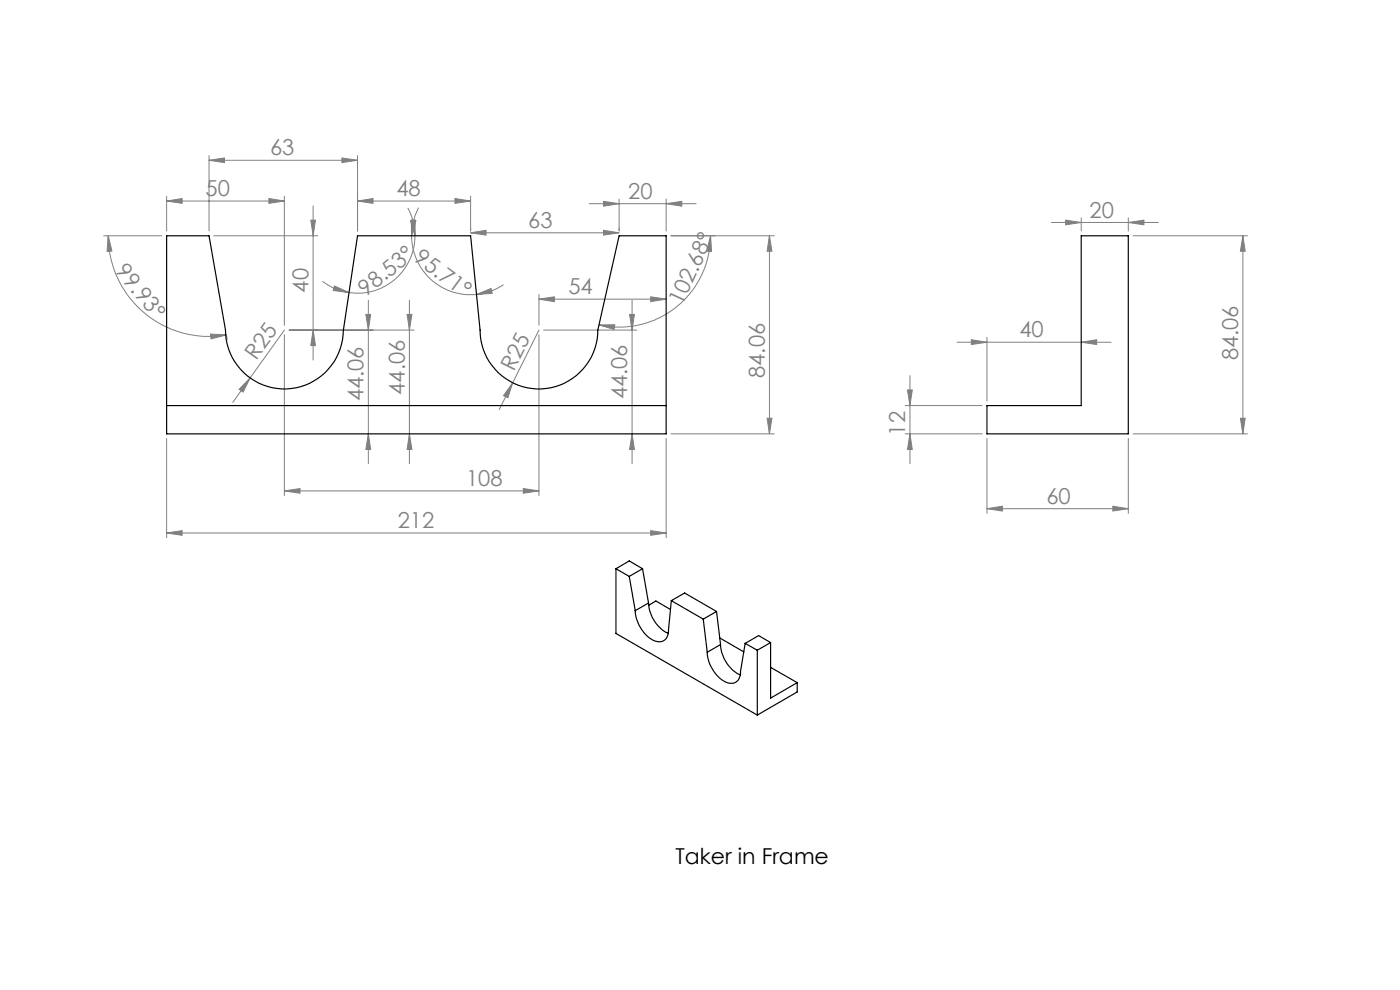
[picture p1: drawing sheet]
<svg xmlns="http://www.w3.org/2000/svg" width="297mm" height="210mm" viewBox="0 0 297 210" stroke-linecap="round" stroke-linejoin="round" font-family="sans-serif">
<g fill="none" stroke="#808080" stroke-width=".21">
<path d="M44.3 34l3.3-.5v1zM44.3 33v16M44.3 34h31.5M72.5 33.5l3.3 .5-3.3 .5zM75.8 33v16M22 50h12.3M23 50l.7 3.3h-1zM23 50a21.4 21.4 0 0 0 25 21M35.3 42.6l3.3-.5v1zM35.3 41.6v7.4M35.3 42.6h25M45.3 50h22.1"/>
<path d="M57 42.1l3.3 .5-3.3 .5zM60.3 41.6v27.4M65.9 46.7h1l-.5 3.3zM66.4 43.7v32.7M68.4 59.7a11.7 11.7 0 0 0 5.6 2.3M75.8 42.6l3.3-.5v1zM75.8 42.6h24M86.5 44.1a12.3 12.3 0 0 1 1.5 5.9M87.1 46.8l1-.1-.1 3.3zM87.2 46.7l1 .1-.9 3.2zM87.3 50a12.5 12.5 0 0 0 13.8 12.5M88 50a12.1 12.1 0 0 1-14 12"/>
<path d="M88.8 44.1a13.2 13.2 0 0 0-1.5 5.9M96.5 42.1l3.3 .5-3.3 .5zM99.8 41.6v7.4M99.8 49.4l3.3-.5v1zM99.8 49.4h31.5M125 43.2h22.7M128 48.9l3.3 .5-3.3 .5zM128 42.7l3.3 .5-3.3 .5zM131.3 42.2v6.8M141.3 43.2l3.3-.5v1zM141.3 42.2v6.8M142.3 50h22"/>
<path d="M150.7 50l.3 3.3h-1.1zM150.7 50a19.4 19.4 0 0 1-23.6 18.9M163.2 50v42M163.2 50l.6 3.3h-1.1zM223 47.2h22.7M226.1 46.7l3.3 .5-3.3 .5zM229.4 46.2v2.8M239.4 47.2l3.3-.5v1zM239.4 46.2v2.8M240.4 50h24.3M263.7 50v42M263.7 50l.5 3.3h-1.1z"/>
<path d="M44.7 70.9l3.3 .1-3.2 .9zM48 71l.2 1M60.3 70l-7.2 10.2M60.3 71v34.1M66.4 70l.5 3.3h-1zM71 60.7l3 1.3-3.3-.4zM77.6 66.7h1l-.5 3.3zM78.1 63.7v34.7M86.4 66.7h1l-.5 3.3zM86.9 63.7v34.7M87.9 70h-26.6M101.1 62.5l3.1-1.3 .2 1z"/>
<path d="M106.8 60.4l-1.3 .8a12.8 12.8 0 0 1-4.4 1.3M114.3 70l-5.5 11.2M114.3 63.5l3.3-.5v1zM114.3 62.5v6.5M114.3 63.5h27M114.3 71v34.1M115.3 70h19.8M127.1 68.9h3.3l-.1 1zM133.6 66.7h1l-.5 3.3zM134.1 63.7v34.7M138 63l3.3 .5-3.3 .5zM193 79.7v18.7"/>
<path d="M203 72.6h32.7M206.1 72.1l3.3 .5-3.3 .5zM209.4 71.6v13.4M229.4 72.6l3.3-.5v1zM35.3 93v21M53.1 80.2l-1.5 3-.9-.6zM53.1 80.2l-3.7 5.2M78.1 92l.5 3.3h-1zM86.9 92l.5 3.3h-1zM108.8 81.2l-1.1 3.2-.9-.5zM108.8 81.2l-2.9 5.7M134.1 92l.5 3.3h-1z"/>
<path d="M141.3 93v21M142.3 92h22M162.7 88.7h1.1l-.6 3.3zM192 92h16.4M192 86h16.4M192.5 82.7h1l-.5 3.3zM193 92l.5 3.3h-1zM209.4 93v15.9M239.4 93v15.9M240.4 92h24.3M263.1 88.7h1.1l-.5 3.3zM35.3 113.1l3.3-.5v1z"/>
<path d="M35.3 113.1h106M60.3 104.1l3.3-.5v1zM60.3 104.1h54M111 103.6l3.3 .5-3.3 .5zM138 112.6l3.3 .5-3.3 .5zM209.4 107.9l3.3-.5v1zM209.4 107.9h30M236.1 107.4l3.3 .5-3.3 .5z"/>
</g>
<g fill="#808080">
<path d="M53.1 80.2l-1.5 3-.9-.6z"/>
<path d="M108.8 81.2l-1.1 3.2-.9-.5z"/>
<path d="M35.3 113.1l3.3-.5v1zM138 112.6l3.3 .5-3.3 .5zM128 42.7l3.3 .5-3.3 .5zM141.3 43.2l3.3-.5v1zM75.8 42.6l3.3-.5v1zM96.5 42.1l3.3 .5-3.3 .5zM35.3 42.6l3.3-.5v1zM57 42.1l3.3 .5-3.3 .5zM44.3 34l3.3-.5v1zM72.5 33.5l3.3 .5-3.3 .5zM206.1 72.1l3.3 .5-3.3 .5zM229.4 72.6l3.3-.5v1zM226.1 46.7l3.3 .5-3.3 .5zM239.4 47.2l3.3-.5v1z"/>
<path d="M209.4 107.9l3.3-.5v1zM236.1 107.4l3.3 .5-3.3 .5z"/>
<path d="M138 63l3.3 .5-3.3 .5zM114.3 63.5l3.3-.5v1z"/>
<path d="M71 60.7l3 1.3-3.3-.4zM87.1 46.8l1-.1-.1 3.3z"/>
<path d="M127.1 68.9h3.3l-.1 1zM150.7 50l.3 3.3h-1.1z"/>
<path d="M66.4 70l.5 3.3h-1zM65.9 46.7h1l-.5 3.3zM193 92l.5 3.3h-1zM192.5 82.7h1l-.5 3.3z"/>
<path d="M163.2 50l.6 3.3h-1.1zM162.7 88.7h1.1l-.6 3.3zM133.6 66.7h1l-.5 3.3zM134.1 92l.5 3.3h-1zM86.4 66.7h1l-.5 3.3zM86.9 92l.5 3.3h-1zM77.6 66.7h1l-.5 3.3zM78.1 92l.5 3.3h-1zM263.7 50l.5 3.3h-1.1zM263.1 88.7h1.1l-.5 3.3z"/>
<path d="M23 50l.7 3.3h-1zM44.7 70.9l3.3 .1-3.2 .9z"/>
<path d="M87.2 46.7l1 .1-.9 3.2zM101.1 62.5l3.1-1.3 .2 1z"/>
<path d="M60.3 104.1l3.3-.5v1zM111 103.6l3.3 .5-3.3 .5zM99.8 49.4l3.3-.5v1zM128 48.9l3.3 .5-3.3 .5z"/>
</g>
<g fill="none" stroke="#000" stroke-width=".25">
<path d="M35.3 50h9l3.5 20a12.5 12.5 0 0 0 12.5 12.5 12.5 12.5 0 0 0 12.5-12.5l3-20h24l2 20a12.5 12.5 0 0 0 12.5 12.5 12.5 12.5 0 0 0 12.5-12.5l4.5-20h10v42h-106zM229.4 50h10v42h-30v-6h20zM35.3 86h106M130.7 120.6l2.8 1.7M130.7 120.6v13.8l30 17.3M130.7 120.6l2.8-1.6 2.8 1.6M133.5 122.3l1.3 7.2M136.3 120.6l-2.8 1.7M136.3 120.6l1.3 7.3M137.6 127.9a7.5 7.5 0 0 0 4.2 6.4M137.6 127.9l-2.8 1.6M137.6 128.4l1.5-.9 3.1 1.8"/>
<path d="M142.4 127.4l-.6 6.2a2.17 2.17 0 0 1-1.1 2.3 2.17 2.17 0 0 1-2.6-.3 7.9 7.9 0 0 1-3.3-6.1M142.4 127.4l6.8 3.9M142.4 127.4l2.8-1.6 6.8 3.9M149.2 131.3l.8 7.1M152 129.7l-2.8 1.6M152 129.7l.9 7M152.7 135.3l5.1 3M152.9 136.7a7.5 7.5 0 0 0 4.2 6.4M152.9 136.7l-2.9 1.7M158.1 136.5l-1 5.9a2.17 2.17 0 0 1-1.1 2.4 2.17 2.17 0 0 1-2.6-.4 7.9 7.9 0 0 1-3.4-6M158.1 136.5l2.6 1.4M160.7 137.9v13.8"/>
<path d="M163.5 136.3l-2.6-1.5-2.8 1.7M163.5 136.3l-2.8 1.6M163.5 136.3v11.8l5.6-3.3M163.5 141.6l5.6 3.2M169.1 144.8v2l-8.4 4.9"/>
</g>
<g font-size="4.7" fill="#808080">
<text x="57.3" y="33">63</text>
<text x="43.6" y="41.6">50</text>
<text x="84.1" y="41.6">48</text>
<text x="133.3" y="42.2">20</text>
<text x="231.1" y="46.2">20</text>
<text x="112.1" y="48.3">63</text>
<text x="24.3" y="57.6" transform="rotate(51 24.3 57.6)">99.93°</text>
<text x="87.6" y="55.3" transform="rotate(36 87.6 55.3)">95.71°</text>
<text x="65.4" y="62.1" transform="rotate(-90 65.4 62.1)">40</text>
<text x="77.6" y="62.9" transform="rotate(-39 77.6 62.9)">98.53°</text>
<text x="120.6" y="62.4">54</text>
<text x="144.7" y="65" transform="rotate(-65 144.7 65)">102.68°</text>
<text x="216.2" y="71.6">40</text>
<text x="54.4" y="76.6" transform="rotate(-55 54.4 76.6)">R25</text>
<text x="262.7" y="76.4" transform="rotate(-90 262.7 76.4)">84.06</text>
<text x="85.9" y="83.7" transform="rotate(-90 85.9 83.7)">44.06</text>
<text x="109" y="78.9" transform="rotate(-64 109 78.9)">R25</text>
<text x="162.2" y="80.2" transform="rotate(-90 162.2 80.2)">84.06</text>
<text x="77.1" y="85.1" transform="rotate(-90 77.1 85.1)">44.06</text>
<text x="133.1" y="84.7" transform="rotate(-90 133.1 84.7)">44.06</text>
<text x="192" y="92.4" transform="rotate(-90 192 92.4)">12</text>
<text x="98.9" y="103.1">108</text>
<text x="222" y="106.9">60</text>
<text x="84.4" y="112">212</text>
</g>
<text font-size="4.7" x="143.3" y="183.3">Taker in Frame</text>
</svg>
